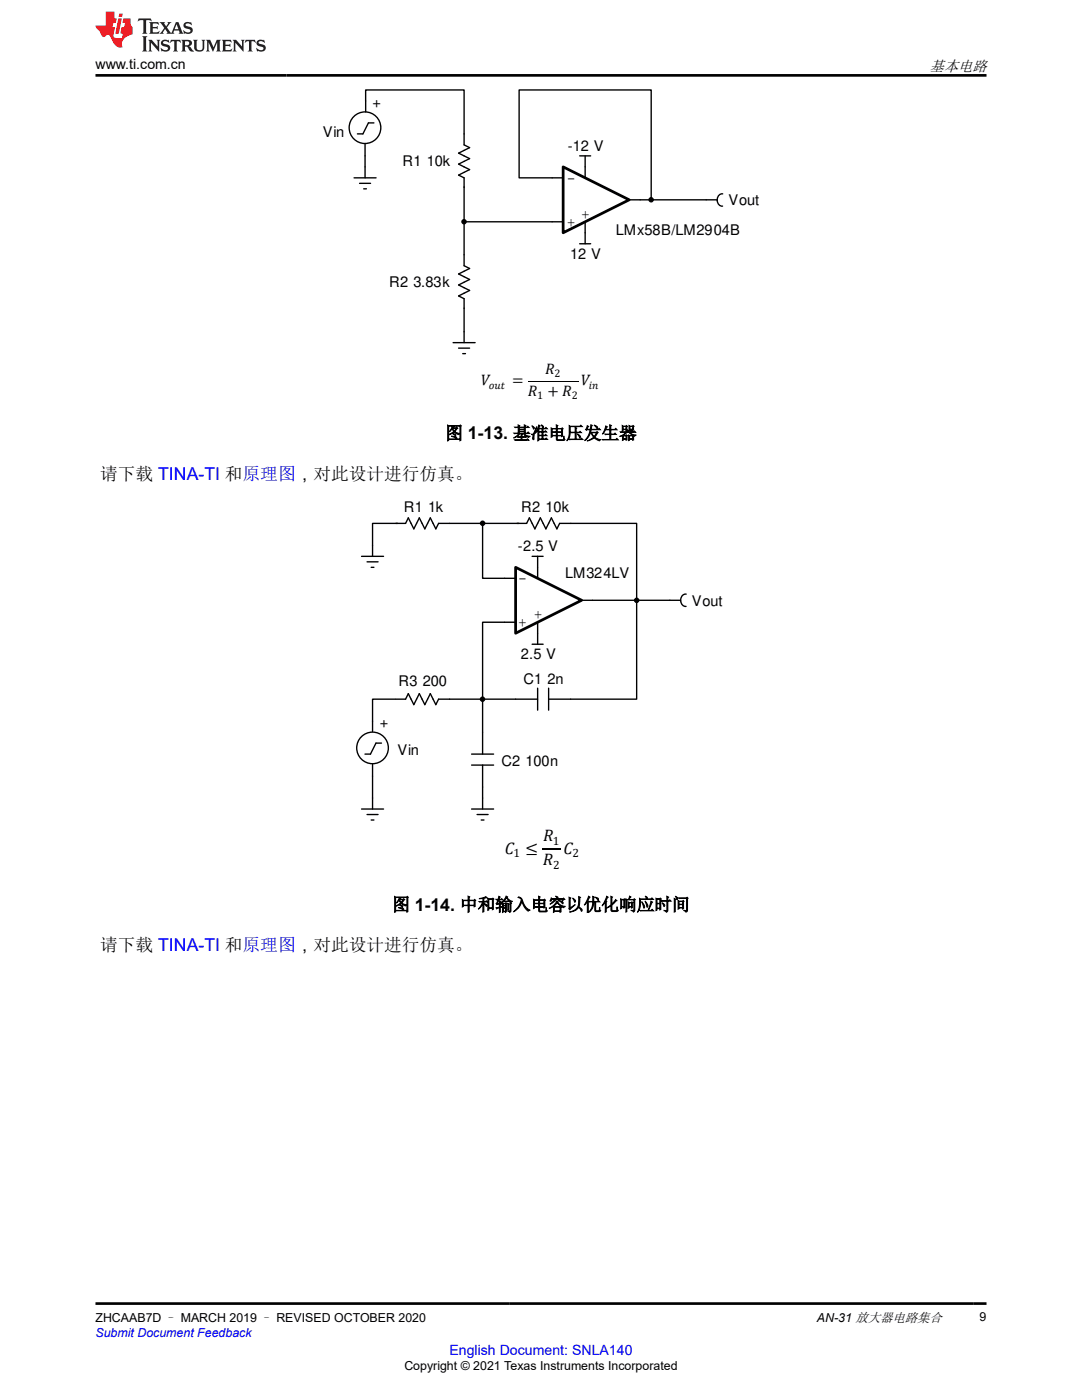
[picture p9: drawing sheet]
<svg xmlns="http://www.w3.org/2000/svg" width="216mm" height="279mm" viewBox="0 0 216 279" stroke-linecap="round" stroke-linejoin="round" font-family="sans-serif">
<g fill="#000">
<circle cx="129.9" cy="39.9" r=".41"/>
<circle cx="92.6" cy="44.2" r=".41"/>
</g>
<g fill="none" stroke="#000" stroke-width=".27">
<path d="M70.6 35.5h4.4M71.7 36.6h2.2M72.6 37.7h.5M72.8 33.3v2.2M110.2 35.5h2.2M115.7 31.1h2.2M116.8 31.1v4.4M125.5 39.9h2.2M140.9 39.9h2.2M144.2 38.7a1.23 1.23 0 0 0-1.1 1.2 1.23 1.23 0 0 0 1.1 1.2M110.2 44.3h2.2M115.7 48.6h2.2"/>
<path d="M116.8 44.3v4.3M90.4 68.4h4.4M91.5 69.5h2.2M92.3 70.6h.6M92.6 66.2v2.2"/>
<circle cx="129.9" cy="39.9" r=".41"/>
<circle cx="92.6" cy="44.2" r=".41"/>
</g>
<path d="M112.4 33.3l13.1 6.6-13.1 6.6z" fill="#fff"/>
<path d="M112.4 33.3l13.1 6.6-13.1 6.6z" fill="none" stroke="#000" stroke-width=".55"/>
<g fill="none" stroke="#000" stroke-width=".27">
<path d="M72.8 28.8v4.5M73 22.3v-4.3h19.6v10.9l1.1 .6-2.2 1.1 2.2 1.1-2.2 1.1 2.2 1-2.2 1.1 1.1 .6v17.5l1.1 .6-2.2 1.1 2.2 1.1-2.2 1.1 2.2 1.1-2.2 1.1 1.1 .5v6.6M74.6 24.5h-1.1l-1.1 2.2h-1.1M110.2 35.5h-6.6v-17.5h26.3v21.9M127.7 39.9h13.2M92.6 44.3h17.6M72.1 111h4.4M73.2 112.1h2.2M74.1 113.2h.5M74.3 108.8v2.2M100.7 115.4h2.2M106.2 111h2.2"/>
<path d="M107.3 111v4.4M116.1 119.8h2.2M100.7 124.2h2.2M106.2 128.6h2.2M107.3 124.2v4.4M74.3 159.3v2.2M96.3 159.3v2.2M72.1 161.5h4.4M73.2 162.6h2.2M74.1 163.7h.5M94.1 161.5h4.4M95.2 162.6h2.2"/>
<path d="M96 163.7h.6"/>
<circle cx="72.8" cy="25.5" r="3.2"/>
<circle cx="96.3" cy="104.4" r=".41"/>
<circle cx="127" cy="119.8" r=".41"/>
<circle cx="96.3" cy="139.5" r=".41"/>
</g>
<path d="M105.3 76.1h10.2" fill="none" stroke="#000" stroke-width=".2"/>
<g fill="#000">
<circle cx="96.3" cy="104.4" r=".41"/>
<circle cx="127" cy="119.8" r=".41"/>
<circle cx="96.3" cy="139.5" r=".41"/>
</g>
<path d="M102.9 113.2l13.2 6.6-13.2 6.6z" fill="#fff"/>
<path d="M102.9 113.2l13.2 6.6-13.2 6.6z" fill="none" stroke="#000" stroke-width=".55"/>
<g fill="none" stroke="#000" stroke-width=".27">
<path d="M79 104.5h1.9l.6-1.1 1.1 2.2 1.1-2.2 1.1 2.2 1.1-2.2 1.1 2.2 .5-1.1h17.6l.5-1.1 1.1 2.2 1.1-2.2 1.1 2.2 1.1-2.2 1.1 2.2 .6-1.1h15.3v35h-17.5M79.3 104.5h-5v4.3M96.3 104.5v10.9h4.4M118.3 119.8h17.4M136.9 118.6a1.23 1.23 0 0 0-1.1 1.2 1.23 1.23 0 0 0 1.1 1.2M78.9 139.5h-4.6v6.5M79 139.5h1.9l.6-1.1 1.1 2.2 1.1-2.2 1.1 2.2 1.1-2.2 1.1 2.2 .5-1.1h19.8M100.7 124.2h-4.4v26.3M107.3 137.3v4.4M109.5 137.3v4.4M74.3 152.5v6.8M76.1 148.3h-1.1l-1.1 2.2h-1.1"/>
<path d="M94.1 150.5h4.4M94.1 152.7h4.4M96.3 152.7v6.6"/>
<circle cx="74.3" cy="149.3" r="3.2"/>
</g>
<path d="M108.3 169.5h3.6" fill="none" stroke="#000" stroke-width=".21"/>
<path d="M27.7 3.7l-.2 .6 .5-.3h.6v.2v2.2l-.2 .3h1l-.2-.3v-2.2v-.2h.5l.5 .3-.1-.6zM29.8 4.4l.2 .4v1.6l-.2 .3h1.9l.1-.6a1.08 1.08 0 0 1-1.3 .2v-.6h.6l.4 .1v-.6l-.4 .2h-.6v-.6l.2-.1a1 1 0 0 1 1 .3l-.1-.6zM31.8 4.4l1 1.2-1 1.1h.9l-.2-.2 .4-.7 .5 .7-.2 .2h1.6l-.2-.2 .1-.4h1l.1 .4-.1 .2h.9l-.2-.3-.8-2h-.5l-1 2.2-.8-1.1 .9-1.1h-.8l.2 .2-.5 .7-.3-.7 .1-.2zM35.2 4.8l.4 1h-.8zM36.8 4.6a.65 .65 0 0 0-.2 .7 .65 .65 0 0 0 .6 .4l.7 .2 .1 .2a.79 .79 0 0 1-.7 .4 .79 .79 0 0 1-.7-.5l.1 .7 .2-.1a.93 .93 0 0 0 1.1 .1 .93 .93 0 0 0 .4-.9 1.46 1.46 0 0 0-1.2-.6l-.1-.4a1.09 1.09 0 0 1 1.2 .2l-.2-.6-.1 .1-.6-.1zM28.4 7.2l.2 .4v2.3l-.2 .4h1l-.2-.4v-2.3l.2-.4zM29.6 7.9l.2 .4v1.6l-.2 .4h.8l-.3-.4v-1.4l1.7 1.8v-2l.2-.4h-.8l.2 .3 .1 1.1-1.2-1.4zM32.3 8.1a.65 .65 0 0 0-.2 .7 .65 .65 0 0 0 .7 .4l.6 .2 .1 .3a.79 .79 0 0 1-.7 .3 .79 .79 0 0 1-.7-.5l.1 .8 .2-.1a.93 .93 0 0 0 1.1 0 .93 .93 0 0 0 .4-.9 1.46 1.46 0 0 0-1.2-.6l-.1-.4a1.09 1.09 0 0 1 1.2 .2l-.2-.6-.1 .1-.6-.1zM34.1 7.9l-.1 .7a.63 .63 0 0 1 .7-.4l.1 1.7-.3 .4h1l-.2-.4v-1.7a.66 .66 0 0 1 .8 .4l-.1-.7zM36.2 7.9l.2 .4v1.6l-.2 .4h.9l-.2-.2v-.8l.5 .1 .1 .1a.79 .79 0 0 0 1.2 .7l-1-1a.61 .61 0 0 0 .6-.6 .61 .61 0 0 0-.5-.6zM36.9 8.3l.2-.1a.47 .47 0 0 1 .5 .1 .47 .47 0 0 1 .1 .5l-.2 .2h-.6zM38.5 7.9l.2 .3a2.27 2.27 0 0 0 .4 1.9 1.04 1.04 0 0 0 1.7-.6v-1.3l.2-.3h-.8l.2 .4v1.2a.6 .6 0 0 1-.6 .5 .6 .6 0 0 1-.6-.5v-1.2l.3-.4zM41.1 7.9l.2 .4v1.6l-.2 .4h.7l-.2-.4v-1.5l.9 1.9 .8-1.9v1.5l-.2 .4h1l-.3-.4v-1.6l.3-.4h-.8l-.7 1.6-.7-1.6zM44.3 7.9l.2 .4v1.6l-.2 .4h1.9l.1-.6a1.09 1.09 0 0 1-1.3 .1v-.6h.6l.4 .2v-.7l-.4 .2h-.6v-.5l.2-.2a1.01 1.01 0 0 1 1 .3l-.1-.6zM46.4 7.9l.3 .4v1.6l-.3 .4h.8l-.2-.4v-1.4l1.6 1.8v-2l.2-.4h-.7l.2 .3v1.1l-1.2-1.4zM49 7.9l-.1 .7a.63 .63 0 0 1 .8-.4v1.7l-.3 .4h1l-.2-.4v-1.7a.66 .66 0 0 1 .8 .4l-.1-.7zM51.4 8.1a.65 .65 0 0 0-.2 .7 .65 .65 0 0 0 .6 .4l.6 .2 .2 .3a.79 .79 0 0 1-.8 .3 .79 .79 0 0 1-.6-.5l.1 .8 .2-.1a.93 .93 0 0 0 1 0 .93 .93 0 0 0 .5-.9 1.46 1.46 0 0 0-1.3-.6l-.1-.4a1.09 1.09 0 0 1 1.3 .2l-.2-.6-.2 .1-.5-.1z" fill="#231f20"/>
<path d="M21.1 2.3v2.8h-2.1l.1 .4 .9 .9a.95 .95 0 0 0 .9 .9 .59 .59 0 0 1 .6-.3 .59 .59 0 0 1 .5 .3l.4 .8a1.59 1.59 0 0 0 2.1 1.3 1.61 1.61 0 0 1 1-2.2l1-.4-.1-1.4a1.59 1.59 0 0 1-.4-1.7h-1.4l-.2 .9h.5l-.1 .8h-.5l-.2 1v.3h.4l-.2 .9h-.6a.73 .73 0 0 1-1.1-.6l.3-1.6h-.5l.2-.8h.5l.2-.9h-.5v-1.4zM23.6 3.7l-.6 3h.7l.6-3zM23.8 2.7l-.1 .7h.7l.1-.7z" fill="#ed1c24"/>
<path d="M19 15h177.8M19 260.2h177.8" fill="none" stroke="#000" stroke-width=".53"/>
<g font-size="3.5">
<text x="88.8" y="87.7">图 1-13. 基准电压发生器</text>
<text x="20" y="95.8">请下载 TINA-TI 和原理图，对此设计进行仿真。</text>
<text x="78.3" y="181.7">图 1-14. 中和输入电容以优化响应时间</text>
<text x="20" y="189.9">请下载 TINA-TI 和原理图，对此设计进行仿真。</text>
</g>
<g font-size="3.3">
<text x="108.4" y="167.9">4</text>
<text x="100.7" y="170.4">% Q</text>
<text x="108.3" y="172.7">4</text>
<text x="112.5" y="170.4">%</text>
</g>
<g font-size="3.1">
<text x="96" y="76.9">8</text>
<text x="102.2" y="76.9">=</text>
<text x="108.8" y="74.6">4</text>
<text x="116" y="76.9">8</text>
<text x="105.3" y="79">4 + 4</text>
</g>
<text font-size="3" x="185.6" y="14.1">基本电路</text>
<g font-size="2.9">
<text x="75.9" y="21.5" transform="rotate(-90 75.9 21.5)">+</text>
<text x="64.4" y="27.3">Vin</text>
<text x="80.3" y="33.1">R1 10k</text>
<text x="113.3" y="30.1">-12 V</text>
<text x="113.1" y="36.5">-</text>
<text x="145.4" y="40.8">Vout</text>
<text x="113.1" y="45.3">+</text>
<text x="116" y="43.7">+</text>
<text x="122.9" y="46.8">LMx58B/LM2904B</text>
<text x="113.8" y="51.7">12 V</text>
<text x="77.7" y="57.3">R2 3.83k</text>
<text x="80.6" y="102.2">R1 1k</text>
<text x="104" y="102.2">R2 10k</text>
<text x="103.4" y="110">-2.5 V</text>
<text x="103.4" y="116.4">-</text>
<text x="112.8" y="115.4">LM324LV</text>
<text x="103.4" y="125.1">+</text>
<text x="106.5" y="123.6">+</text>
<text x="138" y="120.9">Vout</text>
<text x="103.9" y="131.5">2.5 V</text>
<text x="79.5" y="136.9">R3 200</text>
<text x="104.4" y="136.4">C1 2n</text>
<text x="77.3" y="145.4" transform="rotate(-90 77.3 145.4)">+</text>
<text x="79.3" y="150.6">Vin</text>
<text x="100" y="152.8">C2 100n</text>
</g>
<text font-size="2.8" x="19" y="13.8">www.ti.com.cn</text>
<text font-size="2.8" fill="#00f" x="89.7" y="270.4">English Document: SNLA140</text>
<g font-size="2.5">
<text x="19" y="263.8">ZHCAAB7D – MARCH 2019 – REVISED OCTOBER 2020</text>
<text x="163" y="263.8">AN-31 放大器电路集合</text>
<text x="195.5" y="263.6">9</text>
<text x="80.7" y="273.5">Copyright © 2021 Texas Instruments Incorporated</text>
</g>
<text font-size="2.5" fill="#00f" x="19" y="266.8">Submit Document Feedback</text>
<g font-size="2.4">
<text x="102.4" y="171.1">1</text>
<text x="110.3" y="168.6">1</text>
<text x="110.4" y="173.4">2</text>
<text x="114.2" y="171.1">2</text>
</g>
<g font-size="2.2">
<text x="97.5" y="77.6">KQP</text>
<text x="110.7" y="75.2">2</text>
<text x="117.5" y="77.6">EJ</text>
<text x="107.2" y="79.6">1</text>
<text x="114.1" y="79.6">2</text>
</g>
</svg>
